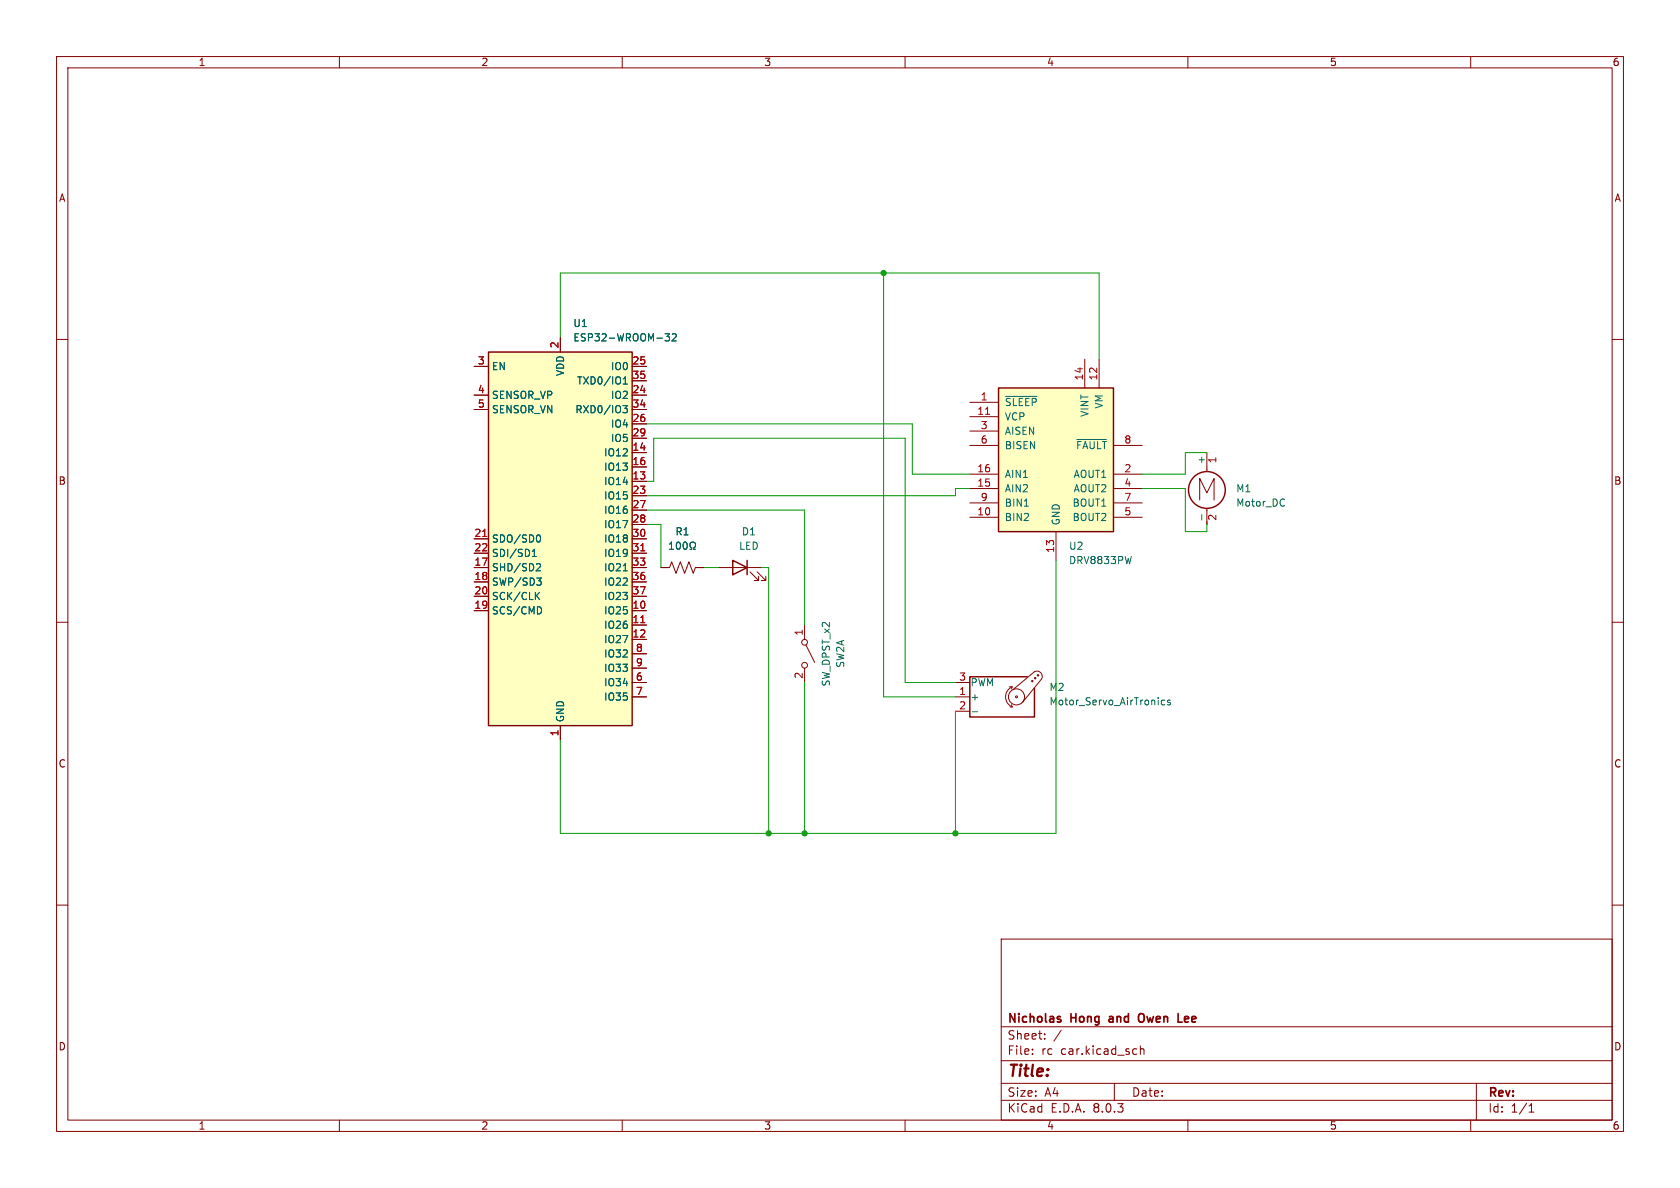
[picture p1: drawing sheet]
<svg xmlns="http://www.w3.org/2000/svg" width="297mm" height="210mm" viewBox="0 0 297 210" stroke-linecap="round" stroke-linejoin="round" font-family="sans-serif">
<g fill="none" stroke="#840000" stroke-width=".18">
<path d="M10 10h277v190h-277zM12 12h273v186h-273zM60 10v2M110 10v2M160 10v2M210 10v2M260 10v2M10 60h2M285 60h2M212.1 88.4v-3.8l1.3 2.5 1.2-2.5v3.8M213.4 80v3.4M213.4 89.9v2.8"/>
<path d="M10 110h2M142.2 110.5v2.5M142.2 118.1v2.6M142.5 114l1.5 3.1M285 110h2M10 160h2M285 160h2M177 166h108v32h-108zM60 198v2M110 198v2M160 198v2M177 194.5h108"/>
<path d="M177 191.5h108M177 187.5h108M177 181.5h108M182.5 186.3v.1M182.5 185.5v.1M184.7 183.6v.1M184.7 182.8v.1M187.6 182.1l-1.3 2M197 191.5v3M201.6 184.9v1.5M201.6 185.5l.2-.1 .4 .1v.9M210 198v2"/>
<path d="M260 198v2M261 191.5v6.5M270.3 196.6h.9M270.3 195.5l.4-.4v1.5"/>
<circle cx="142.2" cy="117.6" r=".51"/>
<circle cx="142.2" cy="113.5" r=".51"/>
</g>
<path d="M187.3 179.7l.2 .1M202.1 179.3a.5 .5 0 0 0-.6-.1 .5 .5 0 0 0-.2 .5v.5a.5 .5 0 0 0 .2 .4 .5 .5 0 0 0 .6 0M209.6 179.7l-.2 .2v.6l.2 .2M187.3 180.2l.3 .2-.3 .3M196.1 180.2v.4M208.3 180.7h.7M210.1 180l-.7 .2" fill="none" stroke="#840000" stroke-width=".3"/>
<circle cx="213.4" cy="86.6" r="3.3" fill="none" stroke="#840000" stroke-width=".25"/>
<path d="M212.5 91v.9M227 88.3h.1M227.1 89.4h-.1" fill="none" stroke="#006464" stroke-width=".18"/>
<path d="M176.5 68.6h20.3v25.4h-20.3z" fill="#ffffc2"/>
<path d="M176.5 68.6h20.3v25.4h-20.3zM129.5 99.1l2.6 1.2-2.6 1.3zM132.1 99.1v2.5M181.6 119.6h-10.2v7.1h11.5v-5" fill="none" stroke="#840000" stroke-width=".25"/>
<g fill="none" stroke="#840000" stroke-width=".18">
<path d="M171.4 71.1h5.1M171.4 73.7h5.1M171.4 76.2h5.1M171.4 78.7h5.1M191.8 63.5v5.1M194.3 63.5v5.1M196.8 78.7h5.1M171.4 91.4h5.1M171.4 86.4h5.1M171.4 83.8h5.1M171.4 88.9h5.1M186.7 94v5.1"/>
<path d="M196.8 91.4h5.1M196.8 86.4h5.1M196.8 83.8h5.1M196.8 88.9h5.1M116.8 100.3h1.6l.3-1 .8 2 .8-2 .7 2 .8-2 .8 2 .3-1h1.6M127 100.3h7.6M132.6 101.1l1.5 1.5h-.8h.8v-.7M133.9 101.1l1.5 1.5h-.8h.8v-.7M168.9 123.2h2.5M168.9 125.7h2.5M168.9 120.7h2.5M178.4 121.4h.5"/>
<path d="M178.6 125h.3M178.8 124.6l.1 .4M178.9 121.4a1.94 1.94 0 0 0-1.1 1.8 1.94 1.94 0 0 0 1.1 1.8M178.9 121.4l-.1 .4M179.1 121.9l3.8-3.2a.95 .95 0 0 1 1.1 .2 .95 .95 0 0 1 .1 1.1l-3.4 4.2"/>
<circle cx="183" cy="119.9" r=".13"/>
<circle cx="183.5" cy="119.4" r=".13"/>
<circle cx="179.7" cy="123.2" r=".18"/>
<circle cx="179.7" cy="123.2" r="1.42"/>
<circle cx="182.5" cy="120.4" r=".13"/>
</g>
<path d="M177.8 70.1h5.5M190.4 77.7h5.2M118.4 97.1h.7M118.4 96.2l.3-.4v1.3M119.7 96l.2-.2a.68 .68 0 0 1 .4 .7 .68 .68 0 0 1-.4 .6l-.2-.1-.1-.4zM120.9 96l.2-.2a.68 .68 0 0 1 .4 .7 .68 .68 0 0 1-.4 .6l-.2-.1-.1-.4zM122 97.1h.3v-.2a.54 .54 0 0 1-.3-.8 .54 .54 0 0 1 .8-.2 .58 .58 0 0 1-.2 1v.2h.3M181.1 89.5h.7M200 98.4l-.3 1.2M171.9 125.8h.9M205.9 123.8h-.4l-.2 .2 .1 .5h.5M206.9 123.8h-.3l-.2 .1 .1 .2 .4 .1v.3h-.5" fill="none" stroke="#006464" stroke-width=".18"/>
<path d="M174.2 73.2h.8" fill="none" stroke="#a90000" stroke-width=".18"/>
<path d="M86.4 62.2h25.4v66.1h-25.4z" fill="#ffffc2"/>
<path d="M86.4 62.2h25.4v66.1h-25.4z" fill="none" stroke="#840000" stroke-width=".25"/>
<g fill="none" stroke="#840000" stroke-width=".18">
<path d="M99.1 59.7v2.5M83.8 69.9h2.6M83.8 64.8h2.6M83.8 72.4h2.6M111.8 69.9h2.5M111.8 64.8h2.5M111.8 74.9h2.5M111.8 77.5h2.5M111.8 72.4h2.5M111.8 67.3h2.5M83.8 95.3h2.6M83.8 97.8h2.6"/>
<path d="M111.8 85.1h2.5M111.8 80h2.5M111.8 82.6h2.5M111.8 95.3h2.5M111.8 97.8h2.5M111.8 87.6h2.5M111.8 90.2h2.5M111.8 92.7h2.5M83.8 108h2.6M83.8 100.3h2.6M83.8 102.9h2.6M83.8 105.4h2.6"/>
<path d="M111.8 108h2.5M111.8 110.5h2.5M111.8 113h2.5M111.8 100.3h2.5M111.8 102.9h2.5M111.8 105.4h2.5M111.8 115.6h2.5M111.8 118.1h2.5M116.8 100.3h1.3M123.2 100.3h1.3M99.1 128.3v2.5M111.8 120.7h2.5"/>
<path d="M111.8 123.2h2.5"/>
</g>
<path d="M85.3 94.8h.8M113.3 97.4h.7M113.3 110.1h.7" fill="none" stroke="#a90000" stroke-width=".18"/>
<g fill="none" stroke="#006464" stroke-width=".18">
<path d="M117.6 59h.8l-.5 .5 .4 .1v.5l-.2 .2-.5-.2M118.8 59.1l.5-.1 .3 .4-.8 .9h.8M110.1 71.7h.8l-.4 .5 .3 .1v.5l-.1 .2-.5-.1M110.2 67.9h.7M110.2 67l.3-.4v1.3M94.1 98.4h.7M94.1 97.5l.4-.4v1.3M95 99.6l.4 .1 .2 .3-.8 .9h.8M95.1 94.6a.68 .68 0 0 1 .5 .6 .68 .68 0 0 1-.5 .6M118.4 97.1h.7M118.4 96.2l.3-.4v1.3M119.7 96l.2-.2a.68 .68 0 0 1 .4 .7 .68 .68 0 0 1-.4 .6l-.2-.1-.1-.4z"/>
<path d="M120.9 96l.2-.2a.68 .68 0 0 1 .4 .7 .68 .68 0 0 1-.4 .6l-.2-.1-.1-.4zM122 97.1h.3v-.2a.54 .54 0 0 1-.3-.8 .54 .54 0 0 1 .8-.2 .58 .58 0 0 1-.2 1v.2h.3M94.8 105.3l.6 .7M94.9 102.2h.8l-.4 .5 .3 .1 .1 .4-.3 .2h-.3M95.4 104.7l-.8 .7M95.5 107.3l.2 .5-.2 .7M110.2 100.9h.7"/>
</g>
<g fill="none" stroke="#009600" stroke-width=".18">
<path d="M99.1 59.7v-11.4h95.2v15.2M156.2 48.3v74.9h12.7M114.3 74.9h47v8.9h10.1M114.3 90.2h27.9v20.3M114.3 85.1h1.3v-7.6h44.4v43.2h8.9M114.3 92.7h2.5v7.6M171.4 86.4h-2.5v1.2h-54.6M186.7 99.1v48.2h-87.6v-16.5M201.9 86.4h7.6v7.6h3.9v-1.3M213.4 80h-3.9v3.8h-7.6M124.5 100.3h2.5M134.6 100.3h1.3v47"/>
<path d="M142.2 120.7v26.6M168.9 125.7v21.6"/>
</g>
<g fill="#009600" stroke="#009600" stroke-width=".18">
<circle cx="156.2" cy="48.3" r=".46"/>
<circle cx="142.2" cy="147.3" r=".46"/>
<circle cx="168.9" cy="147.3" r=".46"/>
<circle cx="135.9" cy="147.3" r=".46"/>
</g>
<text font-size="2.8" fill="#840000" x="178" y="190.9">Title:</text>
<g font-size="2.1" fill="#840000">
<text x="178" y="184">Sheet:</text>
<text x="178" y="181.2">Nicholas</text>
<text x="189.4" y="181.2">Hong</text>
<text x="196.8" y="181.2">and</text>
<text x="202.6" y="181.2">Owen</text>
<text x="210.1" y="181.2">Lee</text>
<text x="178" y="186.7">File:</text>
<text x="184.1" y="186.7">rc</text>
<text x="187.6" y="186.7">car.kicad_sch</text>
<text x="178" y="196.9">KiCad</text>
<text x="178" y="194.1">Size:</text>
<text x="184.7" y="194.1">A4</text>
<text x="185.7" y="196.9">E.D.A.</text>
<text x="193.3" y="196.9">8.0.3</text>
<text x="200" y="194.1">Date:</text>
<text x="263" y="194.3">Rev:</text>
<text x="263" y="196.9">Id:</text>
<text x="267.1" y="196.9">1/1</text>
</g>
<g font-size="1.8" fill="#840000">
<text x="35" y="11.9">1</text>
<text x="85" y="11.9">2</text>
<text x="135" y="11.9">3</text>
<text x="185" y="11.9">4</text>
<text x="235" y="11.9">5</text>
<text x="285" y="11.9">6</text>
<text x="10.3" y="35.9">A</text>
<text x="285.3" y="35.9">A</text>
<text x="10.3" y="85.9">B</text>
<text x="285.3" y="85.9">B</text>
<text x="10.3" y="135.9">C</text>
<text x="285.3" y="135.9">C</text>
<text x="10.3" y="185.9">D</text>
<text x="285.3" y="185.9">D</text>
<text x="35" y="199.9">1</text>
<text x="85" y="199.9">2</text>
<text x="135" y="199.9">3</text>
<text x="185" y="199.9">4</text>
<text x="235" y="199.9">5</text>
<text x="285" y="199.9">6</text>
</g>
<g font-size="1.8" fill="#006464">
<text x="101.3" y="58">U1</text>
<text x="86.9" y="65.6">EN</text>
<text x="101.3" y="60.6">ESP32-WROOM-32</text>
<text x="107.9" y="65.6">IO0</text>
<text x="86.9" y="70.7">SENSOR_VP</text>
<text x="99.9" y="66.6" transform="rotate(-90 99.9 66.6)">VDD</text>
<text x="101.9" y="68.2">TXD0/IO1</text>
<text x="107.9" y="70.7">IO2</text>
<text x="177.5" y="72">~{SLEEP}</text>
<text x="86.9" y="73.3">SENSOR_VN</text>
<text x="101.6" y="73.3">RXD0/IO3</text>
<text x="107.9" y="75.8">IO4</text>
<text x="177.5" y="74.5">VCP</text>
<text x="177.5" y="77.1">AISEN</text>
<text x="192.6" y="73.8" transform="rotate(-90 192.6 73.8)">VINT</text>
<text x="195.2" y="72.3" transform="rotate(-90 195.2 72.3)">VM</text>
<text x="106.7" y="80.9">IO12</text>
<text x="106.7" y="83.4">IO13</text>
<text x="107.9" y="78.3">IO5</text>
<text x="177.5" y="79.6">BISEN</text>
<text x="190.1" y="79.6">~{FAULT}</text>
<text x="213.1" y="82.2" transform="rotate(-90 213.1 82.2)">+</text>
<text x="106.7" y="86">IO14</text>
<text x="106.7" y="88.5">IO15</text>
<text x="177.5" y="87.2">AIN2</text>
<text x="177.5" y="84.7">AIN1</text>
<text x="177.5" y="89.8">BIN1</text>
<text x="189.5" y="89.8">BOUT1</text>
<text x="189.7" y="84.7">AOUT1</text>
<text x="189.7" y="87.2">AOUT2</text>
<text x="218.4" y="87.2">M1</text>
<text x="218.4" y="89.8">Motor_DC</text>
<text x="106.7" y="91">IO16</text>
<text x="106.7" y="93.6">IO17</text>
<text x="119.3" y="94.8">R1</text>
<text x="131.1" y="94.8">D1</text>
<text x="177.5" y="92.3">BIN2</text>
<text x="187.6" y="93" transform="rotate(-90 187.6 93)">GND</text>
<text x="189.5" y="92.3">BOUT2</text>
<text x="86.9" y="101.2">SHD/SD2</text>
<text x="86.9" y="96.1">SDO/SD0</text>
<text x="86.9" y="98.7">SDI/SD1</text>
<text x="106.7" y="96.1">IO18</text>
<text x="106.7" y="98.7">IO19</text>
<text x="106.7" y="101.2">IO21</text>
<text x="130.6" y="97.4">LED</text>
<text x="188.9" y="97.4">U2</text>
<text x="188.9" y="99.9">DRV8833PW</text>
<text x="86.9" y="103.7">SWP/SD3</text>
<text x="86.9" y="106.3">SCK/CLK</text>
<text x="106.7" y="103.7">IO22</text>
<text x="106.7" y="106.3">IO23</text>
<text x="86.9" y="108.8">SCS/CMD</text>
<text x="106.7" y="108.8">IO25</text>
<text x="106.7" y="111.4">IO26</text>
<text x="106.7" y="113.9">IO27</text>
<text x="106.7" y="116.4">IO32</text>
<text x="106.7" y="119">IO33</text>
<text x="149.5" y="118.2" transform="rotate(-90 149.5 118.2)">SW2A</text>
<text x="106.7" y="121.5">IO34</text>
<text x="106.7" y="124.1">IO35</text>
<text x="146.9" y="121.4" transform="rotate(-90 146.9 121.4)">SW_DPST_x2</text>
<text x="171.5" y="124.1">+</text>
<text x="171.5" y="121.5">PWM</text>
<text x="185.4" y="122.4">M2</text>
<text x="185.4" y="124.9">Motor_Servo_AirTronics</text>
<text x="99.9" y="127.8" transform="rotate(-90 99.9 127.8)">GND</text>
</g>
<g font-size="1.8" fill="#a90000">
<text x="84.4" y="64.5">3</text>
<text x="98.8" y="61.7" transform="rotate(-90 98.8 61.7)">2</text>
<text x="111.7" y="64.5">25</text>
<text x="84.4" y="69.6">4</text>
<text x="111.7" y="69.6">24</text>
<text x="111.7" y="67.1">35</text>
<text x="173.3" y="70.9">1</text>
<text x="191.5" y="67.4" transform="rotate(-90 191.5 67.4)">14</text>
<text x="194.1" y="67.4" transform="rotate(-90 194.1 67.4)">12</text>
<text x="84.4" y="72.1">5</text>
<text x="111.7" y="74.7">26</text>
<text x="111.7" y="77.2">29</text>
<text x="111.7" y="72.1">34</text>
<text x="172.7" y="73.4">11</text>
<text x="173.3" y="75.9">3</text>
<text x="111.7" y="79.8">14</text>
<text x="111.7" y="82.3">16</text>
<text x="172.7" y="83.6">16</text>
<text x="173.3" y="78.5">6</text>
<text x="198.7" y="83.6">2</text>
<text x="198.7" y="78.5">8</text>
<text x="215.3" y="82" transform="rotate(-90 215.3 82)">1</text>
<text x="111.7" y="84.8">13</text>
<text x="111.7" y="87.4">23</text>
<text x="111.7" y="89.9">27</text>
<text x="172.7" y="86.1">15</text>
<text x="173.3" y="88.6">9</text>
<text x="198.7" y="86.1">4</text>
<text x="198.7" y="88.6">7</text>
<text x="83.8" y="95">21</text>
<text x="111.7" y="92.5">28</text>
<text x="111.7" y="95">30</text>
<text x="172.7" y="91.2">10</text>
<text x="198.7" y="91.2">5</text>
<text x="215.3" y="92.1" transform="rotate(-90 215.3 92.1)">2</text>
<text x="83.8" y="100.1">17</text>
<text x="83.8" y="97.5">22</text>
<text x="111.7" y="97.5">31</text>
<text x="111.7" y="100.1">33</text>
<text x="186.4" y="97.8" transform="rotate(-90 186.4 97.8)">13</text>
<text x="83.8" y="102.6">18</text>
<text x="83.8" y="107.7">19</text>
<text x="83.8" y="105.2">20</text>
<text x="111.7" y="107.7">10</text>
<text x="111.7" y="102.6">36</text>
<text x="111.7" y="105.2">37</text>
<text x="111.7" y="110.2">11</text>
<text x="111.7" y="112.8">12</text>
<text x="142" y="112.5" transform="rotate(-90 142 112.5)">1</text>
<text x="112.3" y="115.3">8</text>
<text x="112.3" y="117.9">9</text>
<text x="112.3" y="120.4">6</text>
<text x="112.3" y="122.9">7</text>
<text x="142" y="120.1" transform="rotate(-90 142 120.1)">2</text>
<text x="169.5" y="122.9">1</text>
<text x="169.5" y="125.5">2</text>
<text x="169.5" y="120.4">3</text>
<text x="98.8" y="130.2" transform="rotate(-90 98.8 130.2)">1</text>
</g>
</svg>
